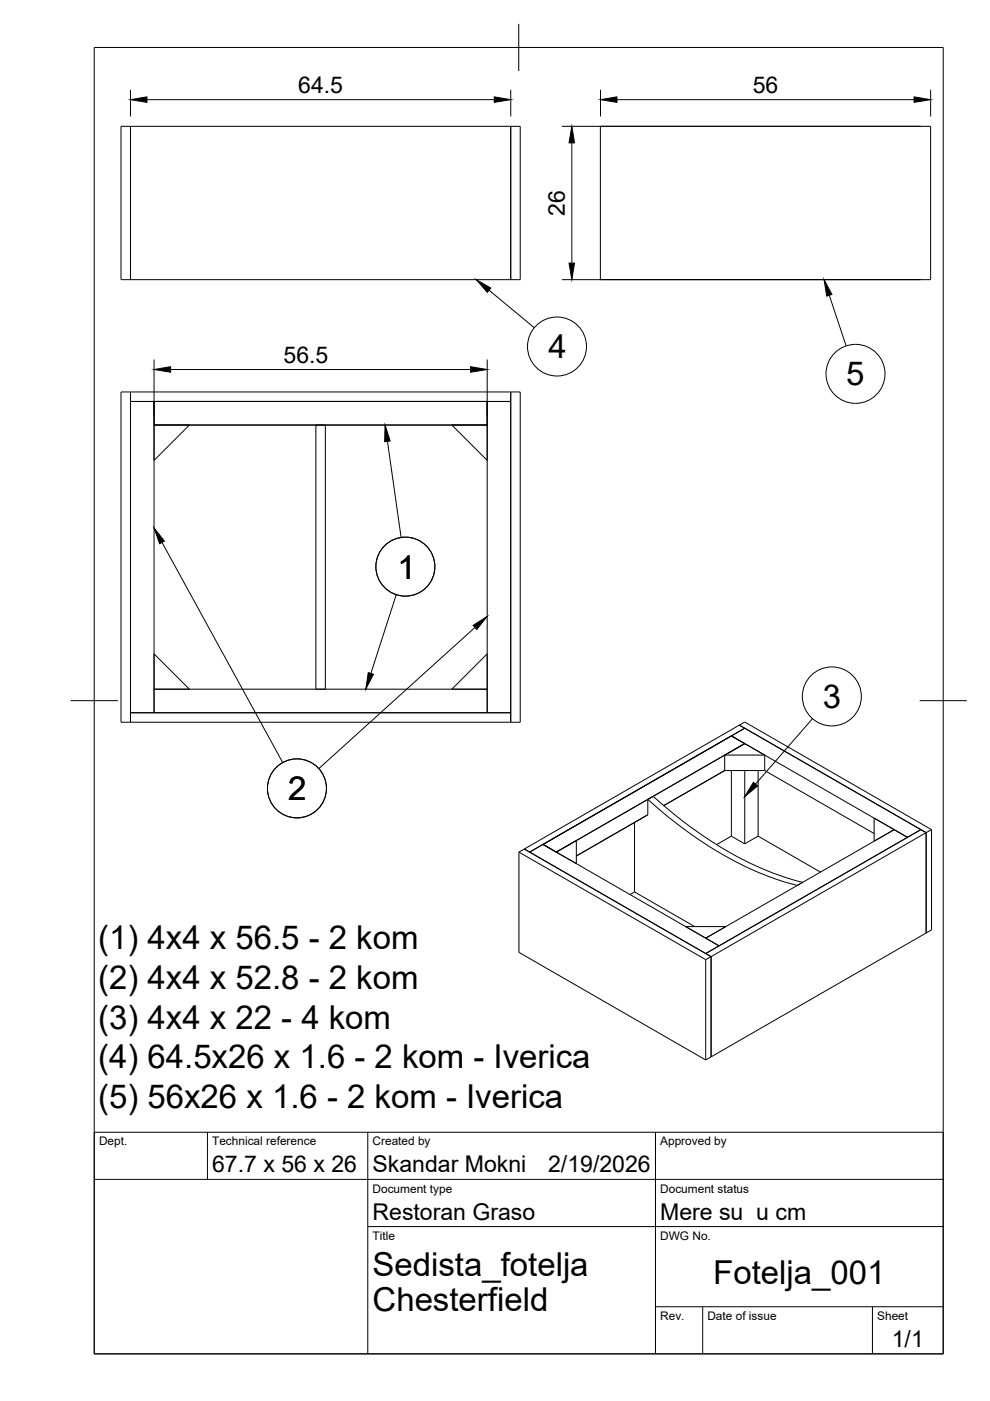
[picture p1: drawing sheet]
<svg xmlns="http://www.w3.org/2000/svg" width="210mm" height="297mm" viewBox="0 0 210 297" stroke-linecap="round" stroke-linejoin="round" font-family="sans-serif">
<!-- layer: Visible -->
<g fill="none" stroke="#000" stroke-width=".21">
<path d="M25.7 26.8h84.6v32.5h-84.6zM27.7 26.8v32.5M108.3 26.8v32.5M127.3 26.8h70v32.5h-70zM25.7 83.1h84.6v70h-84.6zM27.7 83.1v70M27.7 85.1h80.6M32.7 85.1v66M32.7 90.1h70.6M40.2 90.1l-7.5 7.5M67 90.1v56M69 90.1v56"/>
<path d="M95.8 90.1l7.5 7.5M103.3 85.1v66M108.3 83.1v70M32.7 138.6l7.5 7.5M103.3 138.6l-7.5 7.5M27.7 151.1h80.6M32.7 146.1h70.6M156.8 153.7l-46.8 27M156.8 153.7l1.1 .7-45.6 26.3M156.8 153.7l39.6 22.8M156.8 153.7l1.1-.6 39.6 22.8M157.9 157.7l-40 23"/>
<path d="M115.1 179l2.8 1.7M115.1 179l-2.8 1.7M134.5 174.4v14.7M138.5 168.8a78.2 78.2 0 0 0 30.1 17.9l1.6 .4M153.6 163.4l-12.9 7.4M153.6 163.4h8.5M155.1 177.3l2.8 1.6M155.1 163.4v13.9M155.1 177.3l-3.2 1.8M157.9 163.4v15.5M160.7 163.4v13.9M160.7 177.3l-2.8 1.6"/>
<path d="M160.7 177.3l13.2 7.6M162.1 160.1l-7-4.1 37.3 21.5M162.1 163.4l23.2 13.3M162.1 160.1v3.3M162.1 160.1h-8.5v3.3M185.3 173.4v4.9l4.3-2.4-40 23 2.9 1.6-37.4-21.5M196.4 176.5l-1.2-.6-45.6 26.3M196.4 176.5l-45.6 26.3M196.4 176.5v21.3M197.5 175.9v21.3l-1.1 .6M197.5 175.9l-1.1 .6M110 180.7l39.6 22.8"/>
<path d="M110 180.7v21.2l39.6 22.8M112.3 180.7l-1.1-.7 39.6 22.8M112.3 180.7l37.3 21.5M117.9 180.7l4.3-2.5v4.9zM122.2 181.5l15.2-8.8v-3.2a79.7 79.7 0 0 0 28.5 17.4l3.1 .8M134.5 189.1l-.9 .6M134.5 189.1l12.8 7.4M145.4 196.5h8.5M196.4 197.8l-45.6 26.3M149.6 202.2l1.2 .6M149.6 203.5v21.2M150.8 202.8v21.3"/>
<path d="M150.8 202.8l-1.2 .7M150.8 224.1l-1.2 .6"/>
</g>
<!-- layer: BORDER -->
<path d="M20 10.1h180v276.9h-180zM110 5.1v10M15 148.6h10M195 148.6h10" fill="none" stroke="#000" stroke-width=".21"/>
<!-- layer: TITLEBLOCK -->
<path d="M20 240.1h180v46.9h-180zM20 250h180M44 240.1v9.9M78 240.1v46.9M139 240.1v46.9M78 260.1h122M139 277.1h61M149 277.1v9.9M185 277.1v9.9" fill="none" stroke="#000" stroke-width=".21"/>
<!-- layer: FD_Dimensions -->
<path d="M27.7 19v5.7M108.3 19v5.7M127.3 19v5.7M197.3 19v5.7M31.2 21.1h73.6M119.1 26.8h76.1M121.2 30.3v25.5M130.8 21.1h63M119.1 59.3h76.1M32.7 76.2v11.8M36.2 78.3h63.6M103.3 76.2v11.8" fill="none" stroke="#000" stroke-width=".21"/>
<path d="M27.7 21.1l3.5-.6v1.2zM104.8 20.5l3.5 .6-3.5 .6zM121.2 26.8l.6 3.5h-1.2zM127.3 21.1l3.5-.6v1.2zM193.8 20.5l3.5 .6-3.5 .6zM120.6 55.8h1.2l-.6 3.5zM32.7 78.3l3.5-.5v1.1zM99.8 77.8l3.5 .5-3.5 .6z" fill="#000" stroke="#000" stroke-width=".21"/>
<!-- layer: Balloons -->
<g fill="none" stroke="#000" stroke-width=".21">
<circle cx="118.1" cy="73.5" r="6.3"/>
<circle cx="181.4" cy="79.3" r="6.3"/>
<circle cx="85.9" cy="120.1" r="6.3"/>
<circle cx="176.4" cy="147.7" r="6.3"/>
<circle cx="63" cy="167.2" r="6.3"/>
</g>
<!-- layer: 0 -->
<path d="M101 59.3l3.1 1.8-.8 .9zM174.7 59.3l1.7 3.1-1.1 .4zM81.6 90.1l1.1 3.4-1.1 .1zM32.7 111.9l2.2 2.8-1.1 .6zM100.3 132.6l3-1.9-2.2 2.8zM78.1 142.6l1.1 .3-1.6 3.2zM159.7 165.9l.9 .7-2.7 2.3z" fill="#000" stroke="#000" stroke-width=".21"/>
<path d="M103.7 61.5l9.6 8M175.8 62.6l3.6 10.7M82.1 93.6l2.9 20.4M34.4 115l25.5 46.7M84 126.1l-5.4 16.7M100.7 133l-33.1 30M172.3 152.4l-12.1 13.9" fill="none" stroke="#000" stroke-width=".21"/>
<g font-size="7">
<text x="116.3" y="76">4</text>
<text x="179.4" y="81.7">5</text>
<text x="84.3" y="122.7">1</text>
<text x="174.4" y="150.1">3</text>
<text x="61.1" y="169.7">2</text>
<text x="20.8" y="201.2">(1) 4x4 x 56.5 - 2 kom</text>
<text x="20.8" y="209.6">(2) 4x4 x 52.8 - 2 kom</text>
<text x="20.8" y="218.1">(3) 4x4 x 22 - 4 kom</text>
<text x="20.8" y="226.5">(4) 64.5x26 x 1.6 - 2 kom - Iverica</text>
<text x="20.8" y="234.9">(5) 56x26 x 1.6 - 2 kom - Iverica</text>
<text x="79" y="270.6">Sedista_fotelja</text>
<text x="151.2" y="272.3">Fotelja_001</text>
<text x="79" y="278.1">Chesterfield</text>
</g>
<g font-size="4.9">
<text x="63.2" y="19.7">64.5</text>
<text x="159.6" y="19.7">56</text>
<text x="119.8" y="45.7" transform="rotate(-90 119.8 45.7)">26</text>
<text x="60.1" y="76.9">56.5</text>
<text x="45" y="248.5">67.7 x 56 x 26</text>
<text x="79" y="248.5">Skandar Mokni</text>
<text x="116.2" y="248.5">2/19/2026</text>
<text x="79" y="258.6">Restoran Graso</text>
<text x="140" y="258.6">Mere su u cm</text>
<text x="189.1" y="285.7">1/1</text>
</g>
<g font-size="2.5">
<text x="21" y="242.9">Dept.</text>
<text x="45" y="242.9">Technical reference</text>
<text x="79" y="242.9">Created by</text>
<text x="140" y="242.9">Approved by</text>
<text x="79" y="252.8">Document type</text>
<text x="140" y="252.8">Document status</text>
<text x="79" y="262.9">Title</text>
<text x="140" y="262.9">DWG No.</text>
<text x="140" y="279.9">Rev.</text>
<text x="150" y="279.9">Date of issue</text>
<text x="186" y="279.9">Sheet</text>
</g>
</svg>
